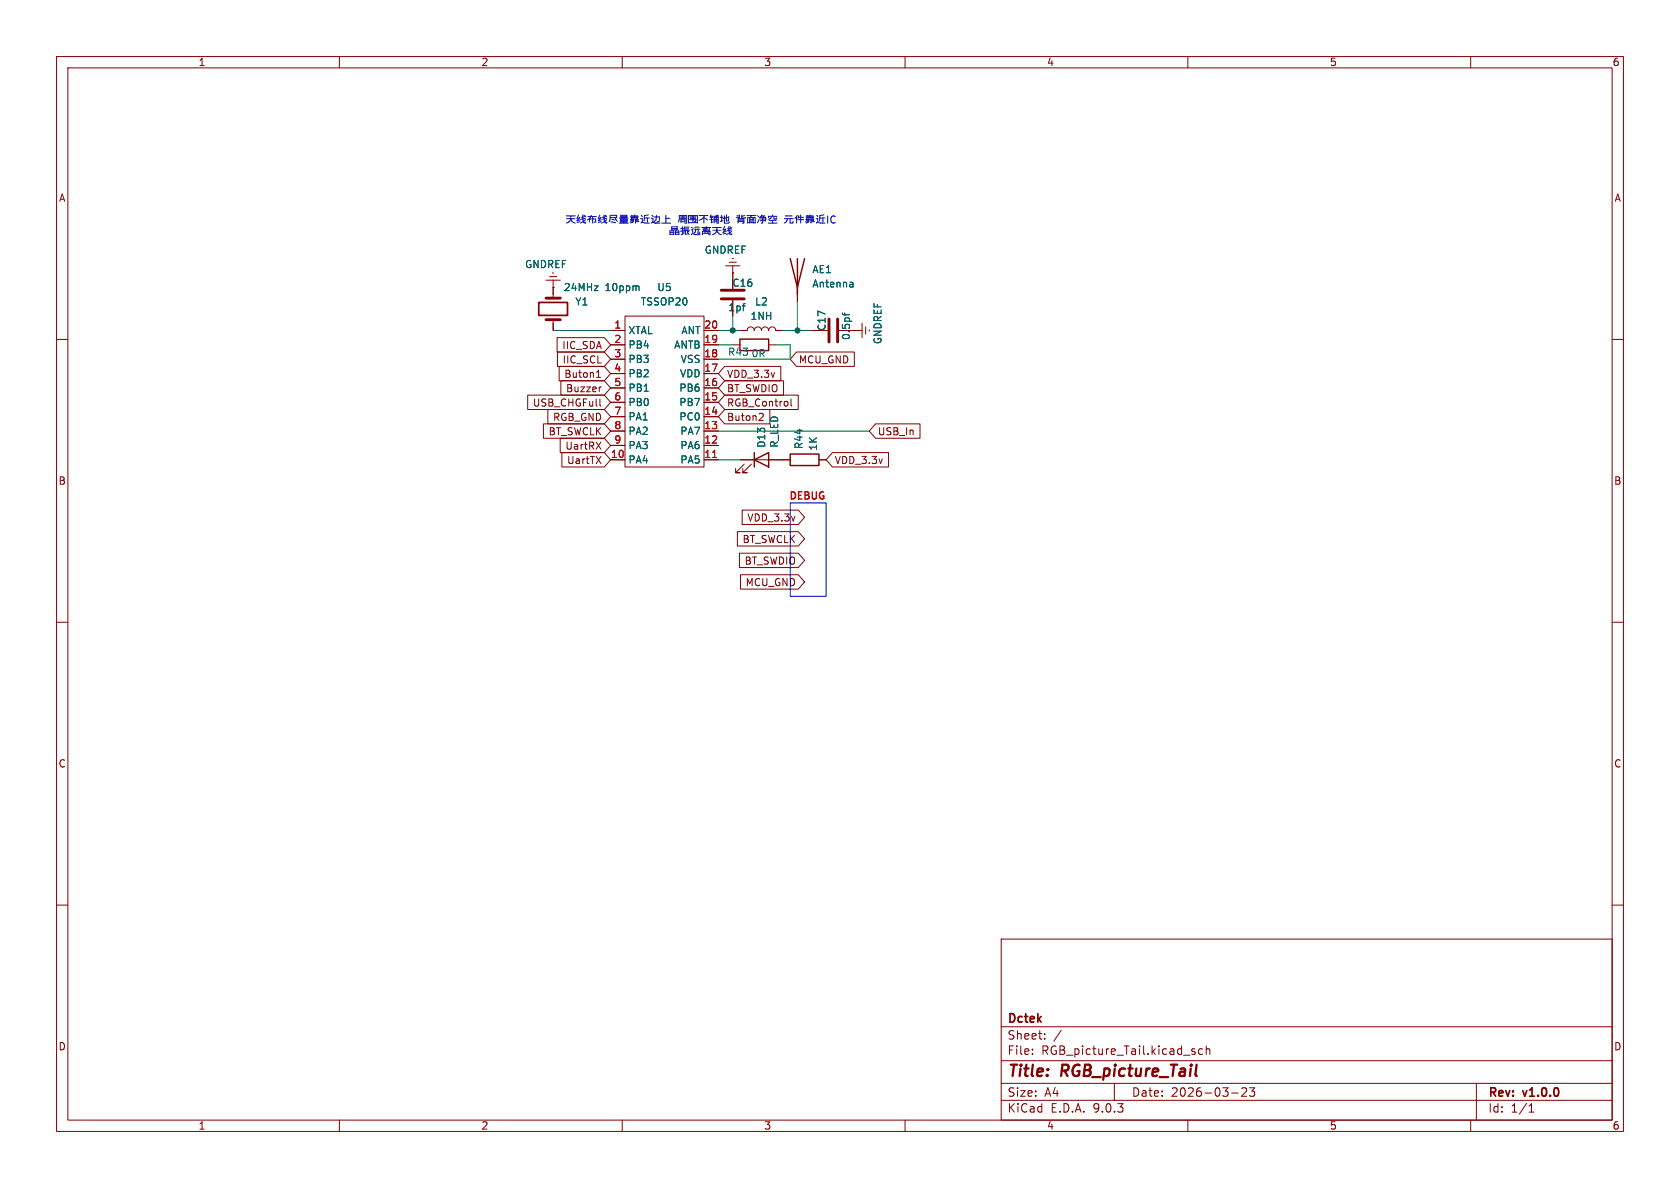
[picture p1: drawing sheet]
<svg xmlns="http://www.w3.org/2000/svg" width="297mm" height="210mm" viewBox="0 0 297 210" stroke-linecap="round" stroke-linejoin="round" font-family="sans-serif">
<g fill="none" stroke="#840000" stroke-width=".18">
<path d="M10 10h277v190h-277zM12 12h273v186h-273zM60 10v2M110 10v2M160 10v2M210 10v2M260 10v2M96.5 49.5h2.6M97.2 48.9h1.2M97.7 48.3h.2M97.8 50.8h.1M97.8 49.5v3.2"/>
<path d="M97.8 56.5v1.9M98.5 59.7h8.3l1.1 1.3-1.1 1.2h-8.3zM107.9 58.4h2.6M110.5 55.9h14v26.7h-14zM124.5 58.4h2.5M128.3 47h2.5M128.9 46.4h1.3M129.4 45.7h.3M129.5 48.3h.1M129.5 47v4.1M129.5 53.1v2.8M130.8 58.4h1.3a.64 .64 0 0 1 .6-.6 .64 .64 0 0 1 .6 .6 .64 .64 0 0 1 .7-.6 .64 .64 0 0 1 .6 .6 .64 .64 0 0 1 .7-.6 .64 .64 0 0 1 .6 .6 .64 .64 0 0 1 .6-.6 .64 .64 0 0 1 .7 .6h1.2"/>
<path d="M141 50.8v2.5M143.5 58.4h2.8M148.3 58.4h4.1M152.4 57.2v2.5M153 57.8v1.3M153.7 58.3v.2M10 60h2M93.3 69.8h13.5l1.1 1.3-1.1 1.3h-13.5zM96.1 74.9h10.7l1.1 1.3-1.1 1.3h-10.7zM96.9 72.4h9.9l1.1 1.3-1.1 1.2h-9.9zM98.5 62.2h8.3l1.1 1.3-1.1 1.3h-8.3zM98.9 64.8h7.9l1.1 1.2-1.1 1.3h-7.9z"/>
<path d="M99 77.5h7.8l1.1 1.2-1.1 1.3h-7.8zM99.2 67.3h7.6l1.1 1.3-1.1 1.3h-7.6zM105.4 78.1l.8 1.3M105.5 66.7h.7M105.5 65.8l.3-.4v1.3M106.1 70.5v1.1l.1 .2M106.2 78.1l-.8 1.3M106.3 68.4l-.2 .1M107.9 61h2.6M107.9 63.5h2.6M107.9 66h2.6M107.9 68.6h2.6"/>
<path d="M107.9 71.1h2.6M107.9 73.7h2.6M107.9 76.2h2.6M107.9 78.7h2.6M124.5 61h2.5M124.5 63.5h2.5M124.5 66h2.5M124.5 68.6h2.5M124.5 71.1h2.5M124.5 73.7h2.5M124.5 76.2h2.5M124.5 78.7h2.5"/>
<path d="M128.1 69.8h13v2.6h-13l-1.1-1.3zM128.1 64.8h9.9v2.5h-9.9l-1.1-1.3zM128.1 67.3h10.4v2.6h-10.4l-1.1-1.3zM128.1 72.4h8v2.5h-8l-1.1-1.2zM129.5 61h1.3M134.4 73.1h.4l.1 .3-.7 .9h.7M135.9 61h1.3M139.8 70.5v1.1l.2 .2M140.8 62.2h10.2v2.6h-10.2l-1.1-1.3zM154.8 74.9h7.8v2.6h-7.8l-1.1-1.3zM285 60h2M99.3 80h7.5l1.1 1.3-1.1 1.3h-7.5z"/>
<path d="M107.9 81.3h2.6M124.5 81.3h2.5M130.4 94h10.7l1.1 1.3-1.1 1.2h-10.7zM130.7 97.8h10.4l1.1 1.3-1.1 1.2h-10.4zM130.8 81.3h8.9M131.2 90.2h9.9l1.1 1.2-1.1 1.3h-9.9zM131.6 82l-1.6 1.6h.8h-.8v-.8M132.8 82l-1.5 1.6h.8h-.8v-.8M144.8 81.3h1.2M147.2 80h9.9v2.6h-9.9l-1.2-1.3zM10 110h2M130.9 101.6h10.2l1.1 1.3-1.1 1.2h-10.2z"/>
<path d="M285 110h2M10 160h2M177 166h108v32h-108zM285 160h2M60 198v2M110 198v2M160 198v2M177 194.5h108M177 191.5h108M177 187.5h108M177 181.5h108M182.5 186.3v.1"/>
<path d="M182.5 185.5v.1M184.7 183.6v.1M184.7 182.8v.1M187.6 182.1l-1.3 2M197 191.5v3M210 198v2M210.9 185.9l.3 .1 .1 .2-.2 .2h-.3M210.9 185.4l.3 .1M212.6 185.5l-.4-.1-.3 .3v.4l.1 .2h.6M213.2 185.5l.3-.1 .3 .1 .1 .9M213.2 184.9v1.5M217.7 193.2h1.2"/>
<path d="M219.5 192.4l.6-.1 .2 .1 .1 .3-.9 1.1h.9M220.9 192.3h.9l-.5 .6 .4 .1v.7l-.2 .1h-.4l-.2-.1M260 198v2M261 191.5v6.5M270.3 196.6h.9M270.3 195.5l.4-.4v1.5"/>
</g>
<path d="M130.8 59.9h5.1v2.1h-5.1zM139.7 45.7l1.3 5.1 1.2-5.1M141 45.7v6.4M133.3 81.3l2.6-1.3v2.6zM133.3 80v2.6M139.7 80.3h5.1v2h-5.1z" fill="none" stroke="#840000" stroke-width=".25"/>
<path d="M96.5 56.5h2.6M96.5 52.7h2.6M127.5 51.3h4.1M127.5 52.8h4.1M146.6 56.4v4.1M148.1 56.4v4.1" fill="none" stroke="#840000" stroke-width=".51"/>
<path d="M112.8 50.5l.2 .2v.7M131.2 54.1h.5M131.6 53.7h.1M148.9 55.3l.2 .3h1.1M149.3 55.3v.5M150.6 49.9l.2 .2v.6M150.8 50.7h-.4M150.8 50.2l-.4 .1" fill="none" stroke="#006464" stroke-width=".18"/>
<path d="M95.2 53.5h5.1v2.3h-5.1z" fill="none" stroke="#840000" stroke-width=".3"/>
<path d="M126 80.9h.7" fill="none" stroke="#a90000" stroke-width=".18"/>
<path d="M97.8 58.4h10.1M127 58.4h3.8M129.5 55.9v2.5M138.4 58.4h5.1M141 53.3v5.1M127 61h2.5M127 76.2h26.7M137.2 61h2.5v2.5h-12.7M127 81.3h3.8" fill="none" stroke="#009600" stroke-width=".18"/>
<g fill="none" stroke="#0000c2" stroke-width=".18">
<path d="M100.1 38.2h1.6M100.2 38.7h1.4M100.9 38.2v.5M100.9 38.7l-.4 .6-.4 .1M100.9 38.7l.4 .6 .4 .1M102.3 38l-.3 .6 .4-.1M102.5 38.4l-.5 .6 .5-.1M102.5 39.2l-.5 .1M103 38l.2 1.3 .3 .1 .1-.1M103.2 38l.3 .2M103.5 38.3l-.8 .1M103.5 38.6l-.8 .2"/>
<path d="M103.5 38.8l-.9 .6M103.9 38.3h1.5M104.2 38.7h1.1v.6h-.3M104.2 38.6v.7M104.5 38l-.1 .5-.5 .4M104.8 38.4v1M106.1 38l-.4 .6 .4-.1M106.2 38.4l-.5 .6 .6-.1M106.3 39.2l-.6 .1M106.8 38l.2 1.3 .3 .1v-.1M107 38l.2 .2M107.3 38.3l-.8 .1"/>
<path d="M107.3 38.6l-.9 .2M107.3 38.8l-.9 .6M107.9 38h1.1v.5h-1.1M107.9 38.1l-.2 1.1M108 39.2l.8 .2M108.2 38.8l.5 .1M108.7 38.5l.4 .6M109.5 39.4h1.6M109.5 38.5h1.6M109.6 39.3h1.3M109.7 38.7h1.2v.4h-1.2zM109.7 38.9h1.2"/>
<path d="M109.7 38h1.1v.4h-1.1zM109.7 38.2h1.1M110.3 38.7v.7M111.4 39.3l.5-.1-.4 .2M111.4 38.4h1.5M111.4 38.8h.6v.4M111.5 39h.5M111.6 38.2h1.2M111.6 38.5h1.1v.2h-1.1zM111.7 38l-.1 .2M112.2 38v.4M112.3 39h.5"/>
<path d="M112.3 39.2h.6M112.3 38.8h.6M112.3 38.7v.7M113.2 38.7h.3v.5l-.2 .2M113.4 38l.1 .3M113.4 39.3l1.4 .1M113.9 38.5h.9M114.5 38.5v.8M114.6 38l-.7 .1v1M115.1 38.6h.3v.6l-.3 .2M115.2 38l.3 .3M115.4 39.3l.6 .1"/>
<path d="M115.7 38.4h.9l-.1 .8M115.7 39.4h1M115.9 38.9l-.2 .3M116.1 38l-.1 .9M116.2 39.2h.3M117 39.4h1.6M117.7 38.6h.7M117.7 38v1.4M120 39.3l.1-1.2h1.3v1.3h-.4M120.3 38.6h.9M120.3 38.4h.9M120.4 39.2h.7v-.4h-.7v.5"/>
<path d="M120.7 38.2v.4M121.7 39.4v-1.3h1.6v1.3M121.7 39.4h1.6M121.9 38.8h1.1v.3h-.3M122 38.4h1M122 38.6h1M122.5 38.2v1.1M123.6 38.1h1.6M124.4 38.5v.9M124.5 38.5l.6 .4M124.5 38.1a1.1 1.1 0 0 1-.9 .9M125.5 38.8h.6"/>
<path d="M125.6 38.5h.4M125.6 38.2h.4M125.7 38l-.2 .4M125.8 38.5v.9M126 39.3l-.3 .1M126.1 38.2h.9M126.3 39.4v-.9h.7v.9h-.2M126.3 39.1h.7M126.3 38.8h.7M126.6 38v1.4M126.8 38l.2 .1M127.3 38.4h.5"/>
<path d="M127.6 38v1.1M127.8 39l-.5 .1M128.1 38.2v1.2h.8v-.2M128.4 38v1.1M128.9 38.3l-.1 .7h-.2M128.9 38.4l-1.1 .3M141 38.8h1.1M141.2 38.4h.8M141.6 38v1.4M142.4 39.3l.5-.1-.4 .2M142.5 38.4h1.4M142.5 38.8h.5v.4"/>
<path d="M142.5 39h.5M142.6 38.2h1.2M142.6 38.5h1.1v.2h-1.1zM142.8 38l-.2 .2M143.2 38v.4M143.4 39h.4M143.4 39.2h.6M143.4 38.8h.5M143.4 38.7v.7M144.3 38.7h.3v.5l-.3 .2M144.4 38l.2 .3M144.5 39.3l1.3 .1"/>
<path d="M144.9 38.5h.9M145.5 38.5v.8M145.7 38l-.8 .1v1M146.3 38.2v1.2M147.7 38.3a.6 .6 0 0 0-.9 .4 .6 .6 0 0 0 .6 .7l.3-.1M139.7 88.9h6.3v16.5h-6.3z"/>
</g>
<g fill="#009600" stroke="#009600" stroke-width=".18">
<circle cx="141" cy="58.4" r=".46"/>
<circle cx="129.5" cy="58.4" r=".46"/>
</g>
<g font-size="2.8" fill="#840000">
<text x="178" y="190.9">Title:</text>
<text x="187.7" y="190.9">RGB_picture_Tail</text>
</g>
<g font-size="2.1" fill="#840000">
<text x="178" y="184">Sheet:</text>
<text x="178" y="181.2">Dctek</text>
<text x="178" y="186.7">File:</text>
<text x="184.1" y="186.7">RGB_picture_Tail.kicad_sch</text>
<text x="178" y="196.9">KiCad</text>
<text x="178" y="194.1">Size:</text>
<text x="184.7" y="194.1">A4</text>
<text x="185.7" y="196.9">E.D.A.</text>
<text x="193.3" y="196.9">9.0.3</text>
<text x="200" y="194.1">Date:</text>
<text x="207" y="194.1">2026-03-23</text>
<text x="263" y="194.3">Rev:</text>
<text x="263" y="196.9">Id:</text>
<text x="267.1" y="196.9">1/1</text>
<text x="269.4" y="194.3">v1.0.0</text>
</g>
<g font-size="1.8" fill="#840000">
<text x="35" y="11.9">1</text>
<text x="85" y="11.9">2</text>
<text x="135" y="11.9">3</text>
<text x="185" y="11.9">4</text>
<text x="235" y="11.9">5</text>
<text x="285" y="11.9">6</text>
<text x="10.3" y="35.9">A</text>
<text x="285.3" y="35.9">A</text>
<text x="99.3" y="61.9">IIC_SDA</text>
<text x="99.4" y="64.5">IIC_SCL</text>
<text x="141.1" y="64.5">MCU_GND</text>
<text x="150.5" y="60.2" transform="rotate(-90 150.5 60.2)">0.5pf</text>
<text x="99.7" y="67">Buton1</text>
<text x="100" y="69.5">Buzzer</text>
<text x="128.4" y="67">VDD_3.3v</text>
<text x="128.4" y="69.5">BT_SWDIO</text>
<text x="94.1" y="72.1">USB_CHGFull</text>
<text x="96.9" y="77.2">BT_SWCLK</text>
<text x="97.7" y="74.6">RGB_GND</text>
<text x="128.4" y="72.1">RGB_Control</text>
<text x="128.4" y="74.6">Buton2</text>
<text x="155.1" y="77.2">USB_In</text>
<text x="99.8" y="79.7">UartRX</text>
<text x="100.1" y="82.2">UartTX</text>
<text x="147.5" y="82.2">VDD_3.3v</text>
<text x="10.3" y="85.9">B</text>
<text x="285.3" y="85.9">B</text>
<text x="132" y="92.4">VDD_3.3v</text>
<text x="131.2" y="96.2">BT_SWCLK</text>
<text x="131.5" y="100">BT_SWDIO</text>
<text x="131.7" y="103.8">MCU_GND</text>
<text x="10.3" y="135.9">C</text>
<text x="285.3" y="135.9">C</text>
<text x="10.3" y="185.9">D</text>
<text x="285.3" y="185.9">D</text>
<text x="35" y="199.9">1</text>
<text x="85" y="199.9">2</text>
<text x="135" y="199.9">3</text>
<text x="185" y="199.9">4</text>
<text x="235" y="199.9">5</text>
<text x="285" y="199.9">6</text>
</g>
<g font-size="1.8" fill="#0000c2">
<text x="118.2" y="41.8">þÿfvc/•Üy»Y)~¿</text>
<text x="130.4" y="39.7">þÿ€Ì—bQÀzz</text>
</g>
<g font-size="1.8" fill="#006464">
<text x="92.7" y="47.6">GNDREF</text>
<text x="124.5" y="45.1">GNDREF</text>
<text x="99.6" y="51.7">24MHz</text>
<text x="107" y="51.7">10ppm</text>
<text x="116.1" y="51.7">U5</text>
<text x="129.4" y="50.9">C16</text>
<text x="143.5" y="48.5">AE1</text>
<text x="143.5" y="51">Antenna</text>
<text x="101.6" y="54.2">Y1</text>
<text x="111" y="59.3">XTAL</text>
<text x="113.2" y="54.2">TSSOP20</text>
<text x="120.4" y="59.3">ANT</text>
<text x="128.7" y="55.2">1pf</text>
<text x="132.6" y="56.7">1NH</text>
<text x="133.4" y="54.2">L2</text>
<text x="146.2" y="58.6" transform="rotate(-90 146.2 58.6)">C17</text>
<text x="111" y="61.8">PB4</text>
<text x="111" y="64.4">PB3</text>
<text x="119.1" y="61.8">ANTB</text>
<text x="120.2" y="64.4">VSS</text>
<text x="128.6" y="63.1">R43</text>
<text x="132.8" y="63.3">0R</text>
<text x="156.1" y="60.9" transform="rotate(-90 156.1 60.9)">GNDREF</text>
<text x="111" y="66.9">PB2</text>
<text x="111" y="69.4">PB1</text>
<text x="111" y="72">PB0</text>
<text x="120" y="69.4">PB6</text>
<text x="120" y="72">PB7</text>
<text x="120.1" y="66.9">VDD</text>
<text x="111" y="74.5">PA1</text>
<text x="111" y="77.1">PA2</text>
<text x="120" y="74.5">PC0</text>
<text x="120.2" y="77.1">PA7</text>
<text x="111" y="79.6">PA3</text>
<text x="111" y="82.1">PA4</text>
<text x="120.2" y="79.6">PA6</text>
<text x="120.2" y="82.1">PA5</text>
<text x="135.5" y="79.2" transform="rotate(-90 135.5 79.2)">D13</text>
<text x="137.8" y="79.2" transform="rotate(-90 137.8 79.2)">R_LED</text>
<text x="142.1" y="79.5" transform="rotate(-90 142.1 79.5)">R44</text>
<text x="144.6" y="79.7" transform="rotate(-90 144.6 79.7)">1K</text>
</g>
<g font-size="1.8" fill="#a90000">
<text x="108.5" y="58.2">1</text>
<text x="124.4" y="58.2">20</text>
<text x="108.5" y="60.7">2</text>
<text x="108.5" y="63.2">3</text>
<text x="108.5" y="65.8">4</text>
<text x="124.4" y="60.7">19</text>
<text x="124.4" y="63.2">18</text>
<text x="124.4" y="65.8">17</text>
<text x="108.5" y="68.3">5</text>
<text x="108.5" y="70.9">6</text>
<text x="124.4" y="68.3">16</text>
<text x="124.4" y="70.9">15</text>
<text x="108.5" y="73.4">7</text>
<text x="108.5" y="75.9">8</text>
<text x="124.4" y="73.4">14</text>
<text x="124.4" y="75.9">13</text>
<text x="107.9" y="81">10</text>
<text x="108.5" y="78.5">9</text>
<text x="124.4" y="78.5">12</text>
<text x="124.4" y="81">11</text>
</g>
<text font-size="1.8" fill="#f00" x="139.3" y="88.7">DEBUG</text>
</svg>
